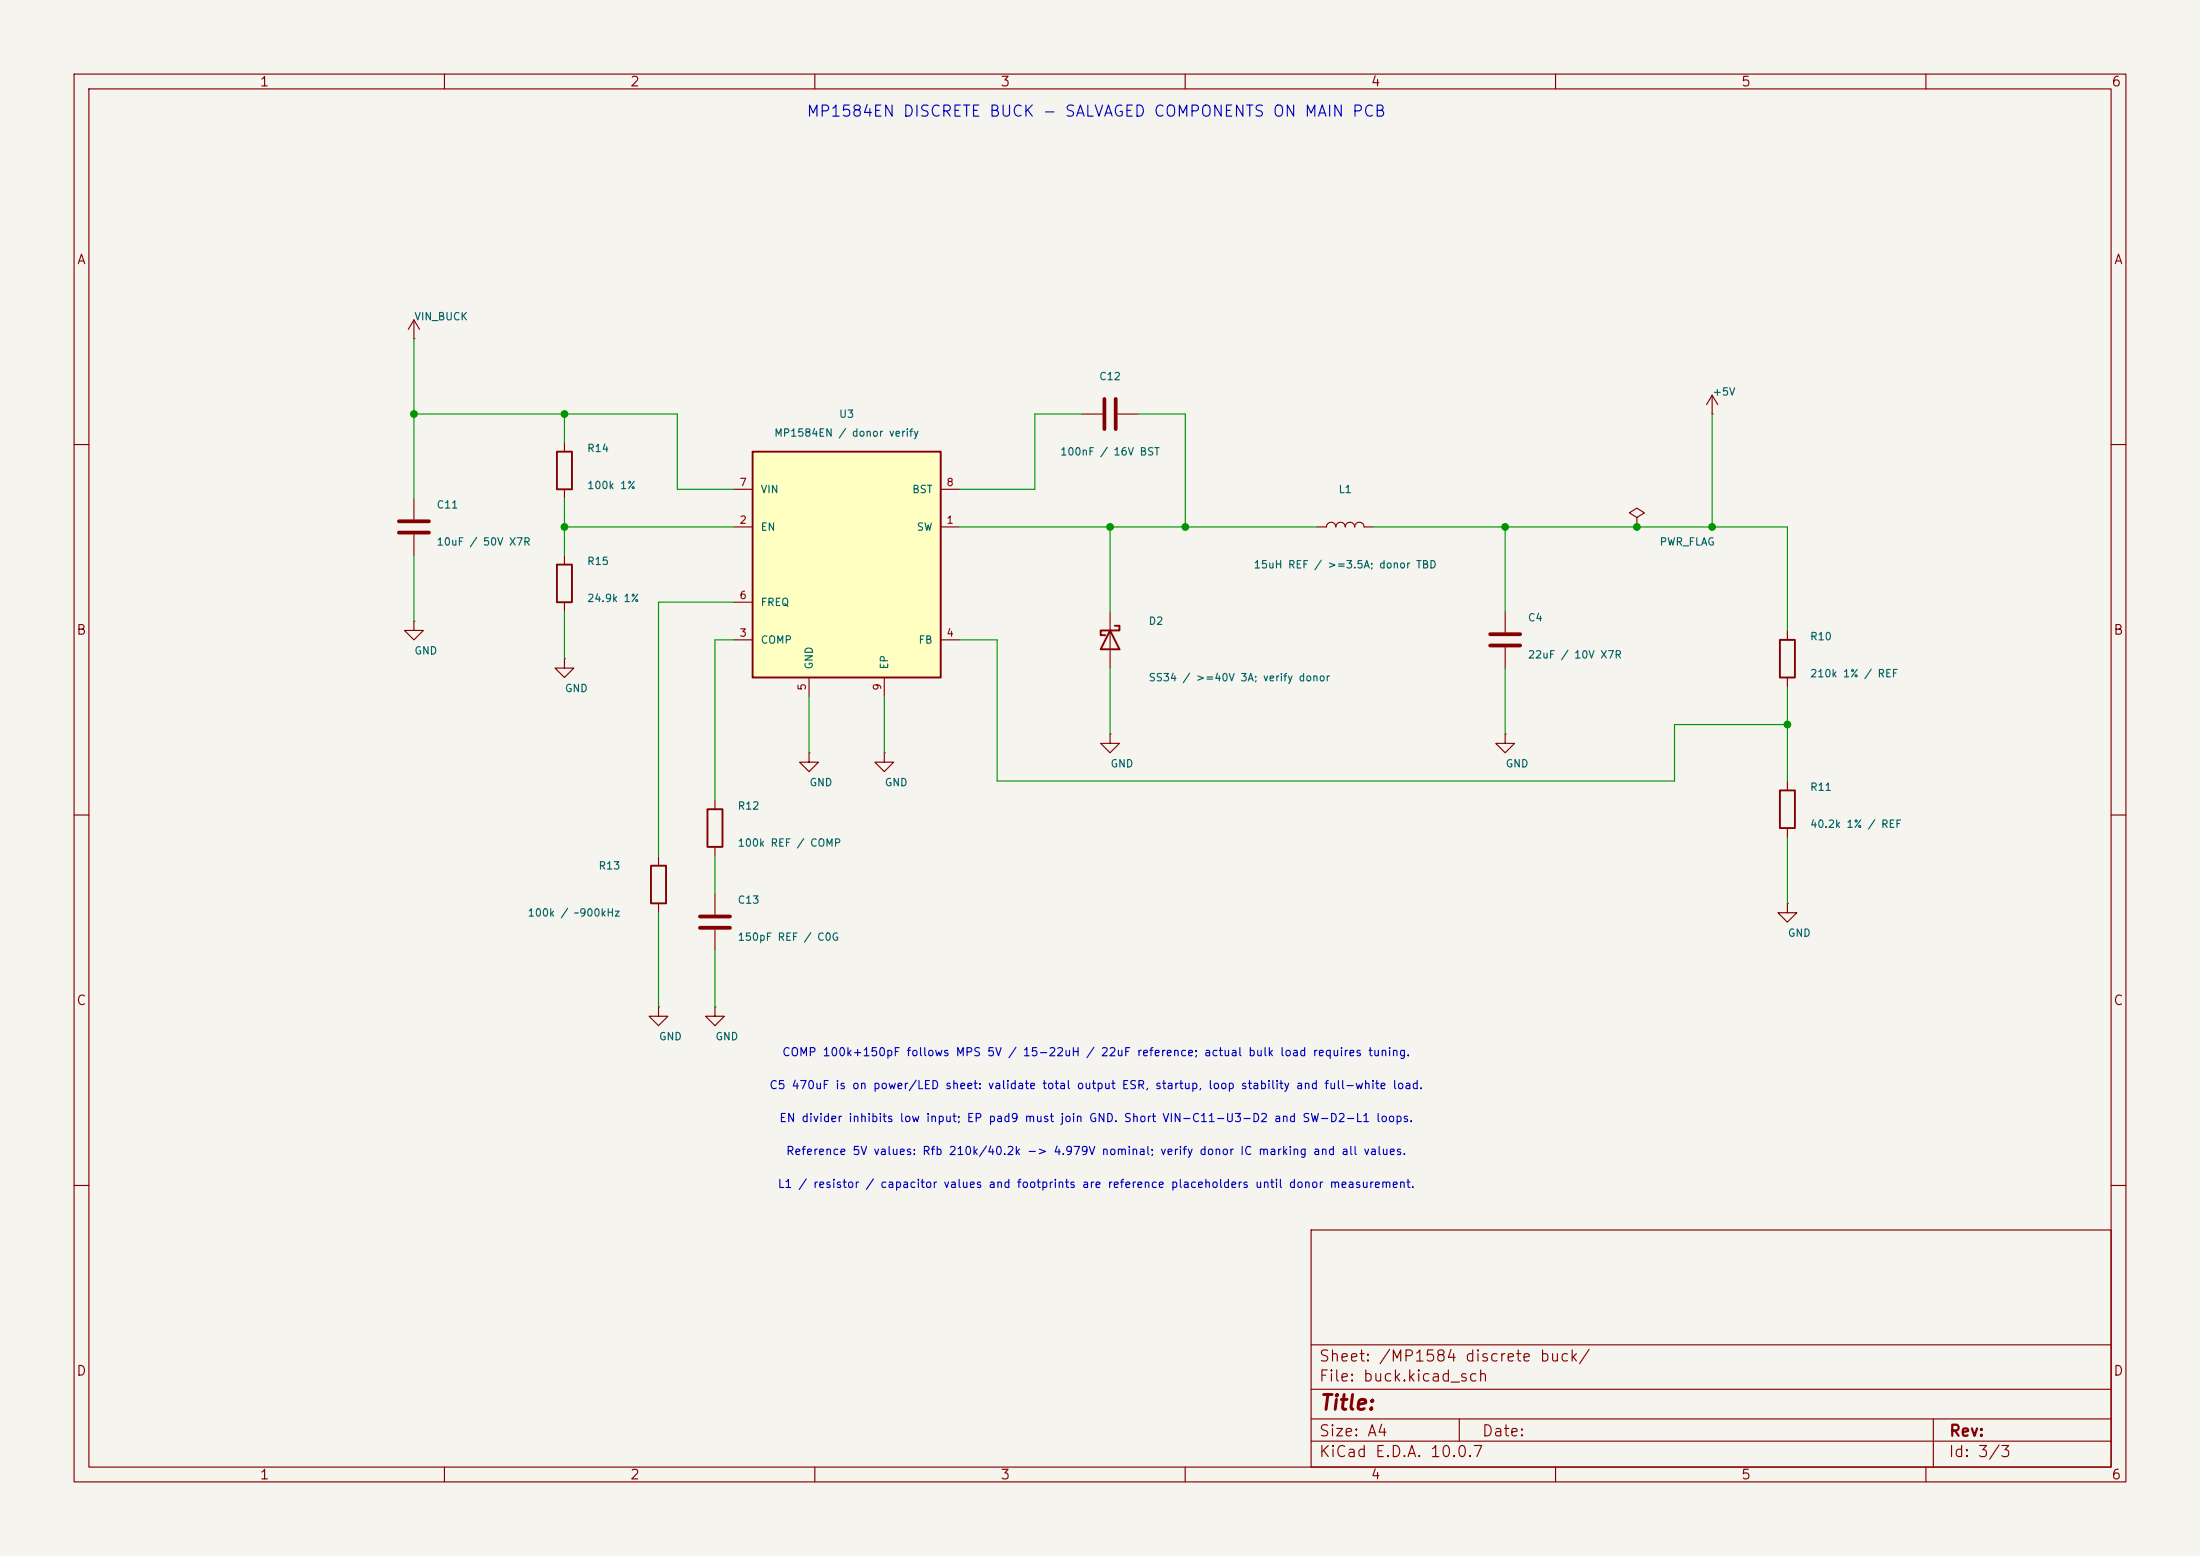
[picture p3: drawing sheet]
(kicad_sch
 (version 20260306)
 (generator "eeschema")
 (generator_version "10.0")
 (paper "A4")
 (lib_symbols
  (symbol "Device:C"
   (pin_numbers (hide yes))
   (pin_names
    (offset 0.254)) (exclude_from_sim no) (in_bom yes) (on_board yes)
   (in_pos_files yes)
   (duplicate_pin_numbers_are_jumpers no)
   (property "Reference" "C" (at 0.635 2.54 0) (show_name no) (do_not_autoplace no) (effects (font (size 1.27 1.27)) (justify left)))
   (property "Value" "C" (at 0.635 -2.54 0) (show_name no) (do_not_autoplace no) (effects (font (size 1.27 1.27)) (justify left)))
   (property "Footprint" "" (at 0.9652 -3.81 0) (show_name no) (do_not_autoplace no) (hide yes) (effects (font (size 1.27 1.27))))
   (property "Datasheet" "" (at 0 0 0) (show_name no) (do_not_autoplace no) (hide yes) (effects (font (size 1.27 1.27))))
   (property "Description" "Unpolarized capacitor" (at 0 0 0) (show_name no) (do_not_autoplace no) (hide yes) (effects (font (size 1.27 1.27))))
   (symbol "C_0_1"
    (polyline (pts (xy -2.032 0.762) (xy 2.032 0.762)) (stroke (width 0.508) (type default)) (fill (type none)))
    (polyline (pts (xy -2.032 -0.762) (xy 2.032 -0.762)) (stroke (width 0.508) (type default)) (fill (type none))))
   (symbol "C_1_1"
    (pin passive line (at 0 3.81 270) (length 2.794) (name "" (effects (font (size 1.27 1.27)))) (number "1" (effects (font (size 1.27 1.27)))))
    (pin passive line (at 0 -3.81 90) (length 2.794) (name "" (effects (font (size 1.27 1.27)))) (number "2" (effects (font (size 1.27 1.27))))))
   (embedded_fonts no))
  (symbol "Device:D_Schottky"
   (pin_numbers (hide yes))
   (pin_names
    (offset 1.016) (hide yes)) (exclude_from_sim no) (in_bom yes) (on_board yes)
   (in_pos_files yes)
   (duplicate_pin_numbers_are_jumpers no)
   (property "Reference" "D" (at 0 2.54 0) (show_name no) (do_not_autoplace no) (effects (font (size 1.27 1.27))))
   (property "Value" "D_Schottky" (at 0 -2.54 0) (show_name no) (do_not_autoplace no) (effects (font (size 1.27 1.27))))
   (property "Footprint" "" (at 0 0 0) (show_name no) (do_not_autoplace no) (hide yes) (effects (font (size 1.27 1.27))))
   (property "Datasheet" "" (at 0 0 0) (show_name no) (do_not_autoplace no) (hide yes) (effects (font (size 1.27 1.27))))
   (property "Description" "Schottky diode" (at 0 0 0) (show_name no) (do_not_autoplace no) (hide yes) (effects (font (size 1.27 1.27))))
   (symbol "D_Schottky_0_1"
    (polyline (pts (xy -1.905 0.635) (xy -1.905 1.27) (xy -1.27 1.27) (xy -1.27 -1.27) (xy -0.635 -1.27) (xy -0.635 -0.635)) (stroke (width 0.254) (type default)) (fill (type none)))
    (polyline (pts (xy 1.27 1.27) (xy 1.27 -1.27) (xy -1.27 0) (xy 1.27 1.27)) (stroke (width 0.254) (type default)) (fill (type none)))
    (polyline (pts (xy 1.27 0) (xy -1.27 0)) (stroke (width 0) (type default)) (fill (type none))))
   (symbol "D_Schottky_1_1"
    (pin passive line (at -3.81 0 0) (length 2.54) (name "K" (effects (font (size 1.27 1.27)))) (number "1" (effects (font (size 1.27 1.27)))))
    (pin passive line (at 3.81 0 180) (length 2.54) (name "A" (effects (font (size 1.27 1.27)))) (number "2" (effects (font (size 1.27 1.27))))))
   (embedded_fonts no))
  (symbol "Device:L"
   (pin_numbers (hide yes))
   (pin_names
    (offset 1.016) (hide yes)) (exclude_from_sim no) (in_bom yes) (on_board yes)
   (in_pos_files yes)
   (duplicate_pin_numbers_are_jumpers no)
   (property "Reference" "L" (at -1.27 0 90) (show_name no) (do_not_autoplace no) (effects (font (size 1.27 1.27))))
   (property "Value" "L" (at 1.905 0 90) (show_name no) (do_not_autoplace no) (effects (font (size 1.27 1.27))))
   (property "Footprint" "" (at 0 0 0) (show_name no) (do_not_autoplace no) (hide yes) (effects (font (size 1.27 1.27))))
   (property "Datasheet" "" (at 0 0 0) (show_name no) (do_not_autoplace no) (hide yes) (effects (font (size 1.27 1.27))))
   (property "Description" "Inductor" (at 0 0 0) (show_name no) (do_not_autoplace no) (hide yes) (effects (font (size 1.27 1.27))))
   (symbol "L_0_1"
    (arc (start 0 2.54) (mid 0.6323 1.905) (end 0 1.27) (stroke (width 0) (type default)) (fill (type none)))
    (arc (start 0 1.27) (mid 0.6323 0.635) (end 0 0) (stroke (width 0) (type default)) (fill (type none)))
    (arc (start 0 0) (mid 0.6323 -0.635) (end 0 -1.27) (stroke (width 0) (type default)) (fill (type none)))
    (arc (start 0 -1.27) (mid 0.6323 -1.905) (end 0 -2.54) (stroke (width 0) (type default)) (fill (type none))))
   (symbol "L_1_1"
    (pin passive line (at 0 3.81 270) (length 1.27) (name "1" (effects (font (size 1.27 1.27)))) (number "1" (effects (font (size 1.27 1.27)))))
    (pin passive line (at 0 -3.81 90) (length 1.27) (name "2" (effects (font (size 1.27 1.27)))) (number "2" (effects (font (size 1.27 1.27))))))
   (embedded_fonts no))
  (symbol "Device:R"
   (pin_numbers (hide yes))
   (pin_names
    (offset 0)) (exclude_from_sim no) (in_bom yes) (on_board yes)
   (in_pos_files yes)
   (duplicate_pin_numbers_are_jumpers no)
   (property "Reference" "R" (at 2.032 0 90) (show_name no) (do_not_autoplace no) (effects (font (size 1.27 1.27))))
   (property "Value" "R" (at 0 0 90) (show_name no) (do_not_autoplace no) (effects (font (size 1.27 1.27))))
   (property "Footprint" "" (at -1.778 0 90) (show_name no) (do_not_autoplace no) (hide yes) (effects (font (size 1.27 1.27))))
   (property "Datasheet" "" (at 0 0 0) (show_name no) (do_not_autoplace no) (hide yes) (effects (font (size 1.27 1.27))))
   (property "Description" "Resistor" (at 0 0 0) (show_name no) (do_not_autoplace no) (hide yes) (effects (font (size 1.27 1.27))))
   (symbol "R_0_1"
    (rectangle (start -1.016 -2.54) (end 1.016 2.54) (stroke (width 0.254) (type default)) (fill (type none))))
   (symbol "R_1_1"
    (pin passive line (at 0 3.81 270) (length 1.27) (name "" (effects (font (size 1.27 1.27)))) (number "1" (effects (font (size 1.27 1.27)))))
    (pin passive line (at 0 -3.81 90) (length 1.27) (name "" (effects (font (size 1.27 1.27)))) (number "2" (effects (font (size 1.27 1.27))))))
   (embedded_fonts no))
  (symbol "Lamp_Local:MP1584EN"
   (pin_names
    (offset 1.016)) (exclude_from_sim no) (in_bom yes) (on_board yes)
   (in_pos_files yes)
   (duplicate_pin_numbers_are_jumpers no)
   (property "Reference" "U" (at 0 20.32 0) (show_name no) (do_not_autoplace no) (effects (font (size 1.27 1.27))))
   (property "Value" "MP1584EN" (at 0 -20.32 0) (show_name no) (do_not_autoplace no) (effects (font (size 1.27 1.27))))
   (property "Footprint" "" (at 0 0 0) (show_name no) (do_not_autoplace no) (hide yes) (effects (font (size 1.27 1.27))))
   (property "Datasheet" "" (at 0 0 0) (show_name no) (do_not_autoplace no) (hide yes) (effects (font (size 1.27 1.27))))
   (property "Description" "" (at 0 0 0) (show_name no) (do_not_autoplace no) (hide yes) (effects (font (size 1.27 1.27))))
   (symbol "MP1584EN_0_1"
    (rectangle (start -12.7 15.24) (end 12.7 -15.24) (stroke (width 0.254) (type default)) (fill (type background))))
   (symbol "MP1584EN_1_1"
    (pin output line (at 15.24 5.08 180) (length 2.54) (name "SW" (effects (font (size 1 1)))) (number "1" (effects (font (size 1 1)))))
    (pin input line (at -15.24 5.08 0) (length 2.54) (name "EN" (effects (font (size 1 1)))) (number "2" (effects (font (size 1 1)))))
    (pin passive line (at -15.24 -10.16 0) (length 2.54) (name "COMP" (effects (font (size 1 1)))) (number "3" (effects (font (size 1 1)))))
    (pin input line (at 15.24 -10.16 180) (length 2.54) (name "FB" (effects (font (size 1 1)))) (number "4" (effects (font (size 1 1)))))
    (pin power_in line (at -5.08 -17.78 90) (length 2.54) (name "GND" (effects (font (size 1 1)))) (number "5" (effects (font (size 1 1)))))
    (pin input line (at -15.24 -5.08 0) (length 2.54) (name "FREQ" (effects (font (size 1 1)))) (number "6" (effects (font (size 1 1)))))
    (pin power_in line (at -15.24 10.16 0) (length 2.54) (name "VIN" (effects (font (size 1 1)))) (number "7" (effects (font (size 1 1)))))
    (pin passive line (at 15.24 10.16 180) (length 2.54) (name "BST" (effects (font (size 1 1)))) (number "8" (effects (font (size 1 1)))))
    (pin power_in line (at 5.08 -17.78 90) (length 2.54) (name "EP" (effects (font (size 1 1)))) (number "9" (effects (font (size 1 1))))))
   (embedded_fonts no))
  (symbol "Lamp_Local:VIN_BUCK"
   (power global)
   (pin_numbers (hide yes))
   (pin_names
    (offset 0) (hide yes)) (exclude_from_sim no) (in_bom yes) (on_board yes)
   (in_pos_files yes)
   (duplicate_pin_numbers_are_jumpers no)
   (property "Reference" "#PWR" (at 0 -3.81 0) (show_name no) (do_not_autoplace no) (hide yes) (effects (font (size 1.27 1.27))))
   (property "Value" "VIN_BUCK" (at 0 3.556 0) (show_name no) (do_not_autoplace no) (effects (font (size 1.27 1.27))))
   (property "Footprint" "" (at 0 0 0) (show_name no) (do_not_autoplace no) (hide yes) (effects (font (size 1.27 1.27))))
   (property "Datasheet" "" (at 0 0 0) (show_name no) (do_not_autoplace no) (hide yes) (effects (font (size 1.27 1.27))))
   (property "Description" "Power symbol creates a global label with name \"+5V\"" (at 0 0 0) (show_name no) (do_not_autoplace no) (hide yes) (effects (font (size 1.27 1.27))))
   (symbol "VIN_BUCK_0_1"
    (polyline (pts (xy -0.762 1.27) (xy 0 2.54)) (stroke (width 0) (type default)) (fill (type none)))
    (polyline (pts (xy 0 2.54) (xy 0.762 1.27)) (stroke (width 0) (type default)) (fill (type none)))
    (polyline (pts (xy 0 0) (xy 0 2.54)) (stroke (width 0) (type default)) (fill (type none))))
   (symbol "VIN_BUCK_1_1"
    (pin power_in line (at 0 0 90) (length 0) (name "VIN_BUCK" (effects (font (size 1.27 1.27)))) (number "1" (effects (font (size 1.27 1.27))))))
   (embedded_fonts no))
  (symbol "power:+5V"
   (power global)
   (pin_numbers (hide yes))
   (pin_names
    (offset 0) (hide yes)) (exclude_from_sim no) (in_bom yes) (on_board yes)
   (in_pos_files yes)
   (duplicate_pin_numbers_are_jumpers no)
   (property "Reference" "#PWR" (at 0 -3.81 0) (show_name no) (do_not_autoplace no) (hide yes) (effects (font (size 1.27 1.27))))
   (property "Value" "+5V" (at 0 3.556 0) (show_name no) (do_not_autoplace no) (effects (font (size 1.27 1.27))))
   (property "Footprint" "" (at 0 0 0) (show_name no) (do_not_autoplace no) (hide yes) (effects (font (size 1.27 1.27))))
   (property "Datasheet" "" (at 0 0 0) (show_name no) (do_not_autoplace no) (hide yes) (effects (font (size 1.27 1.27))))
   (property "Description" "Power symbol creates a global label with name \"+5V\"" (at 0 0 0) (show_name no) (do_not_autoplace no) (hide yes) (effects (font (size 1.27 1.27))))
   (symbol "+5V_0_1"
    (polyline (pts (xy -0.762 1.27) (xy 0 2.54)) (stroke (width 0) (type default)) (fill (type none)))
    (polyline (pts (xy 0 2.54) (xy 0.762 1.27)) (stroke (width 0) (type default)) (fill (type none)))
    (polyline (pts (xy 0 0) (xy 0 2.54)) (stroke (width 0) (type default)) (fill (type none))))
   (symbol "+5V_1_1"
    (pin power_in line (at 0 0 90) (length 0) (name "" (effects (font (size 1.27 1.27)))) (number "1" (effects (font (size 1.27 1.27))))))
   (embedded_fonts no))
  (symbol "power:GND"
   (power global)
   (pin_numbers (hide yes))
   (pin_names
    (offset 0) (hide yes)) (exclude_from_sim no) (in_bom yes) (on_board yes)
   (in_pos_files yes)
   (duplicate_pin_numbers_are_jumpers no)
   (property "Reference" "#PWR" (at 0 -6.35 0) (show_name no) (do_not_autoplace no) (hide yes) (effects (font (size 1.27 1.27))))
   (property "Value" "GND" (at 0 -3.81 0) (show_name no) (do_not_autoplace no) (effects (font (size 1.27 1.27))))
   (property "Footprint" "" (at 0 0 0) (show_name no) (do_not_autoplace no) (hide yes) (effects (font (size 1.27 1.27))))
   (property "Datasheet" "" (at 0 0 0) (show_name no) (do_not_autoplace no) (hide yes) (effects (font (size 1.27 1.27))))
   (property "Description" "Power symbol creates a global label with name \"GND\" , ground" (at 0 0 0) (show_name no) (do_not_autoplace no) (hide yes) (effects (font (size 1.27 1.27))))
   (symbol "GND_0_1"
    (polyline (pts (xy 0 0) (xy 0 -1.27) (xy 1.27 -1.27) (xy 0 -2.54) (xy -1.27 -1.27) (xy 0 -1.27)) (stroke (width 0) (type default)) (fill (type none))))
   (symbol "GND_1_1"
    (pin power_in line (at 0 0 270) (length 0) (name "" (effects (font (size 1.27 1.27)))) (number "1" (effects (font (size 1.27 1.27))))))
   (embedded_fonts no))
  (symbol "power:PWR_FLAG"
   (power global)
   (pin_numbers (hide yes))
   (pin_names
    (offset 0) (hide yes)) (exclude_from_sim no) (in_bom yes) (on_board yes)
   (in_pos_files yes)
   (duplicate_pin_numbers_are_jumpers no)
   (property "Reference" "#FLG" (at 0 1.905 0) (show_name no) (do_not_autoplace no) (hide yes) (effects (font (size 1.27 1.27))))
   (property "Value" "PWR_FLAG" (at 0 3.81 0) (show_name no) (do_not_autoplace no) (effects (font (size 1.27 1.27))))
   (property "Footprint" "" (at 0 0 0) (show_name no) (do_not_autoplace no) (hide yes) (effects (font (size 1.27 1.27))))
   (property "Datasheet" "" (at 0 0 0) (show_name no) (do_not_autoplace no) (hide yes) (effects (font (size 1.27 1.27))))
   (property "Description" "Special symbol for telling ERC where power comes from" (at 0 0 0) (show_name no) (do_not_autoplace no) (hide yes) (effects (font (size 1.27 1.27))))
   (symbol "PWR_FLAG_0_0"
    (pin power_out line (at 0 0 90) (length 0) (name "" (effects (font (size 1.27 1.27)))) (number "1" (effects (font (size 1.27 1.27))))))
   (symbol "PWR_FLAG_0_1"
    (polyline (pts (xy 0 0) (xy 0 1.27) (xy -1.016 1.905) (xy 0 2.54) (xy 1.016 1.905) (xy 0 1.27)) (stroke (width 0) (type default)) (fill (type none))))
   (embedded_fonts no)))
 (text "COMP 100k+150pF follows MPS 5V / 15-22uH / 22uF reference; actual bulk load requires tuning."
  (exclude_from_sim no)
  (at 148 142.24 0)
  (effects (font (size 1.1 1.1))))
 (text "C5 470uF is on power/LED sheet: validate total output ESR, startup, loop stability and full-white load."
  (exclude_from_sim no)
  (at 148 146.685 0)
  (effects (font (size 1.1 1.1))))
 (text "MP1584EN DISCRETE BUCK - SALVAGED COMPONENTS ON MAIN PCB"
  (exclude_from_sim no)
  (at 148 15.24 0)
  (effects (font (size 1.5 1.5))))
 (text "EN divider inhibits low input; EP pad9 must join GND. Short VIN-C11-U3-D2 and SW-D2-L1 loops."
  (exclude_from_sim no)
  (at 148 151.13 0)
  (effects (font (size 1.1 1.1))))
 (text "Reference 5V values: Rfb 210k/40.2k -> 4.979V nominal; verify donor IC marking and all values."
  (exclude_from_sim no)
  (at 148 155.575 0)
  (effects (font (size 1.1 1.1))))
 (text "L1 / resistor / capacitor values and footprints are reference placeholders until donor measurement."
  (exclude_from_sim no)
  (at 148 160.02 0)
  (effects (font (size 1.1 1.1))))
 (junction
  (at 160.02 71.12)
  (diameter 0)
  (color 0 0 0 0))
 (junction
  (at 231.14 71.12)
  (diameter 0)
  (color 0 0 0 0))
 (junction
  (at 149.86 71.12)
  (diameter 0)
  (color 0 0 0 0))
 (junction
  (at 203.2 71.12)
  (diameter 0)
  (color 0 0 0 0))
 (junction
  (at 241.3 97.79)
  (diameter 0)
  (color 0 0 0 0))
 (junction
  (at 220.98 71.12)
  (diameter 0)
  (color 0 0 0 0))
 (junction
  (at 76.2 71.12)
  (diameter 0)
  (color 0 0 0 0))
 (junction
  (at 76.2 55.88)
  (diameter 0)
  (color 0 0 0 0))
 (junction
  (at 55.88 55.88)
  (diameter 0)
  (color 0 0 0 0))
 (wire
  (pts (xy 88.9 81.28) (xy 88.9 115.57))
  (stroke (width 0) (type default)))
 (wire
  (pts (xy 226.06 97.79) (xy 241.3 97.79))
  (stroke (width 0) (type default)))
 (wire
  (pts (xy 134.62 105.41) (xy 226.06 105.41))
  (stroke (width 0) (type default)))
 (wire
  (pts (xy 55.88 74.93) (xy 55.88 83.82))
  (stroke (width 0) (type default)))
 (wire
  (pts (xy 160.02 55.88) (xy 160.02 71.12))
  (stroke (width 0) (type default)))
 (wire
  (pts (xy 99.06 81.28) (xy 88.9 81.28))
  (stroke (width 0) (type default)))
 (wire
  (pts (xy 76.2 59.69) (xy 76.2 55.88))
  (stroke (width 0) (type default)))
 (wire
  (pts (xy 96.52 115.57) (xy 96.52 120.65))
  (stroke (width 0) (type default)))
 (wire
  (pts (xy 226.06 105.41) (xy 226.06 97.79))
  (stroke (width 0) (type default)))
 (wire
  (pts (xy 91.44 66.04) (xy 99.06 66.04))
  (stroke (width 0) (type default)))
 (wire
  (pts (xy 149.86 90.17) (xy 149.86 99.06))
  (stroke (width 0) (type default)))
 (wire
  (pts (xy 241.3 92.71) (xy 241.3 97.79))
  (stroke (width 0) (type default)))
 (wire
  (pts (xy 241.3 97.79) (xy 241.3 105.41))
  (stroke (width 0) (type default)))
 (wire
  (pts (xy 55.88 55.88) (xy 91.44 55.88))
  (stroke (width 0) (type default)))
 (wire
  (pts (xy 55.88 45.72) (xy 55.88 55.88))
  (stroke (width 0) (type default)))
 (wire
  (pts (xy 203.2 82.55) (xy 203.2 71.12))
  (stroke (width 0) (type default)))
 (wire
  (pts (xy 109.22 93.98) (xy 109.22 101.6))
  (stroke (width 0) (type default)))
 (wire
  (pts (xy 139.7 55.88) (xy 146.05 55.88))
  (stroke (width 0) (type default)))
 (wire
  (pts (xy 55.88 67.31) (xy 55.88 55.88))
  (stroke (width 0) (type default)))
 (wire
  (pts (xy 129.54 86.36) (xy 134.62 86.36))
  (stroke (width 0) (type default)))
 (wire
  (pts (xy 88.9 123.19) (xy 88.9 135.89))
  (stroke (width 0) (type default)))
 (wire
  (pts (xy 119.38 93.98) (xy 119.38 101.6))
  (stroke (width 0) (type default)))
 (wire
  (pts (xy 185.42 71.12) (xy 241.3 71.12))
  (stroke (width 0) (type default)))
 (wire
  (pts (xy 91.44 55.88) (xy 91.44 66.04))
  (stroke (width 0) (type default)))
 (wire
  (pts (xy 241.3 113.03) (xy 241.3 121.92))
  (stroke (width 0) (type default)))
 (wire
  (pts (xy 129.54 71.12) (xy 177.8 71.12))
  (stroke (width 0) (type default)))
 (wire
  (pts (xy 99.06 86.36) (xy 96.52 86.36))
  (stroke (width 0) (type default)))
 (wire
  (pts (xy 149.86 82.55) (xy 149.86 71.12))
  (stroke (width 0) (type default)))
 (wire
  (pts (xy 76.2 71.12) (xy 99.06 71.12))
  (stroke (width 0) (type default)))
 (wire
  (pts (xy 231.14 55.88) (xy 231.14 71.12))
  (stroke (width 0) (type default)))
 (wire
  (pts (xy 153.67 55.88) (xy 160.02 55.88))
  (stroke (width 0) (type default)))
 (wire
  (pts (xy 129.54 66.04) (xy 139.7 66.04))
  (stroke (width 0) (type default)))
 (wire
  (pts (xy 96.52 128.27) (xy 96.52 135.89))
  (stroke (width 0) (type default)))
 (wire
  (pts (xy 76.2 71.12) (xy 76.2 74.93))
  (stroke (width 0) (type default)))
 (wire
  (pts (xy 134.62 86.36) (xy 134.62 105.41))
  (stroke (width 0) (type default)))
 (wire
  (pts (xy 76.2 82.55) (xy 76.2 88.9))
  (stroke (width 0) (type default)))
 (wire
  (pts (xy 139.7 66.04) (xy 139.7 55.88))
  (stroke (width 0) (type default)))
 (wire
  (pts (xy 241.3 85.09) (xy 241.3 71.12))
  (stroke (width 0) (type default)))
 (wire
  (pts (xy 96.52 86.36) (xy 96.52 107.95))
  (stroke (width 0) (type default)))
 (wire
  (pts (xy 76.2 67.31) (xy 76.2 71.12))
  (stroke (width 0) (type default)))
 (wire
  (pts (xy 203.2 90.17) (xy 203.2 99.06))
  (stroke (width 0) (type default)))
 (symbol
  (lib_id "power:GND")
  (at 119.38 101.6 0)
  (unit 1)
  (body_style 1)
  (exclude_from_sim no)
  (in_bom no)
  (on_board yes)
  (in_pos_files yes)
  (dnp no)
  (property "Reference" "#PWR406" (at 122.38 98.6 0) (hide yes) (show_name no) (do_not_autoplace no) (effects (font (size 1 1)) (justify left)))
  (property "Value" "GND" (at 119.38 105.6 0) (show_name no) (do_not_autoplace no) (effects (font (size 1 1)) (justify left)))
  (property "Footprint" "" (at 119.38 101.6 0) (hide yes) (show_name no) (do_not_autoplace no) (effects (font (size 1 1))))
  (property "Datasheet" "" (at 119.38 101.6 0) (hide yes) (show_name no) (do_not_autoplace no) (effects (font (size 1 1))))
  (property "Description" "" (at 119.38 101.6 0) (show_name no) (do_not_autoplace no) (effects (font (size 1.27 1.27))))
  (pin "1"))
 (symbol
  (lib_id "Device:L")
  (at 181.61 71.12 90)
  (unit 1)
  (body_style 1)
  (exclude_from_sim no)
  (in_bom yes)
  (on_board yes)
  (in_pos_files yes)
  (dnp no)
  (property "Reference" "L1" (at 181.61 66.04 90) (show_name no) (do_not_autoplace no) (effects (font (size 1 1))))
  (property "Value" "15uH REF / >=3.5A; donor TBD" (at 181.61 76.2 90) (show_name no) (do_not_autoplace no) (effects (font (size 1 1))))
  (property "Footprint" "Inductor_SMD:L_Bourns_SRP1245A" (at 181.61 71.12 90) (hide yes) (show_name no) (do_not_autoplace no) (effects (font (size 1 1))))
  (property "Datasheet" "" (at 181.61 71.12 90) (hide yes) (show_name no) (do_not_autoplace no) (effects (font (size 1 1))))
  (property "Description" "" (at 181.61 71.12 0) (show_name no) (do_not_autoplace no) (effects (font (size 1.27 1.27))))
  (pin "1")
  (pin "2"))
 (symbol
  (lib_id "Device:R")
  (at 241.3 88.9 0)
  (unit 1)
  (body_style 1)
  (exclude_from_sim no)
  (in_bom yes)
  (on_board yes)
  (in_pos_files yes)
  (dnp no)
  (property "Reference" "R10" (at 244.3 85.9 0) (show_name no) (do_not_autoplace no) (effects (font (size 1 1)) (justify left)))
  (property "Value" "210k 1% / REF" (at 244.3 90.9 0) (show_name no) (do_not_autoplace no) (effects (font (size 1 1)) (justify left)))
  (property "Footprint" "Resistor_SMD:R_0805_2012Metric" (at 241.3 88.9 0) (hide yes) (show_name no) (do_not_autoplace no) (effects (font (size 1 1))))
  (property "Datasheet" "" (at 241.3 88.9 0) (hide yes) (show_name no) (do_not_autoplace no) (effects (font (size 1 1))))
  (property "Description" "" (at 241.3 88.9 0) (show_name no) (do_not_autoplace no) (effects (font (size 1.27 1.27))))
  (pin "1")
  (pin "2"))
 (symbol
  (lib_id "power:GND")
  (at 109.22 101.6 0)
  (unit 1)
  (body_style 1)
  (exclude_from_sim no)
  (in_bom no)
  (on_board yes)
  (in_pos_files yes)
  (dnp no)
  (property "Reference" "#PWR405" (at 112.22 98.6 0) (hide yes) (show_name no) (do_not_autoplace no) (effects (font (size 1 1)) (justify left)))
  (property "Value" "GND" (at 109.22 105.6 0) (show_name no) (do_not_autoplace no) (effects (font (size 1 1)) (justify left)))
  (property "Footprint" "" (at 109.22 101.6 0) (hide yes) (show_name no) (do_not_autoplace no) (effects (font (size 1 1))))
  (property "Datasheet" "" (at 109.22 101.6 0) (hide yes) (show_name no) (do_not_autoplace no) (effects (font (size 1 1))))
  (property "Description" "" (at 109.22 101.6 0) (show_name no) (do_not_autoplace no) (effects (font (size 1.27 1.27))))
  (pin "1"))
 (symbol
  (lib_id "Device:D_Schottky")
  (at 149.86 86.36 270)
  (unit 1)
  (body_style 1)
  (exclude_from_sim no)
  (in_bom yes)
  (on_board yes)
  (in_pos_files yes)
  (dnp no)
  (property "Reference" "D2" (at 155 83.82 270) (show_name no) (do_not_autoplace no) (effects (font (size 1 1)) (justify right)))
  (property "Value" "SS34 / >=40V 3A; verify donor" (at 155 91.44 270) (show_name no) (do_not_autoplace no) (effects (font (size 1 1)) (justify right)))
  (property "Footprint" "Diode_SMD:D_SMA" (at 149.86 86.36 270) (hide yes) (show_name no) (do_not_autoplace no) (effects (font (size 1 1))))
  (property "Datasheet" "" (at 149.86 86.36 270) (hide yes) (show_name no) (do_not_autoplace no) (effects (font (size 1 1))))
  (property "Description" "" (at 149.86 86.36 0) (show_name no) (do_not_autoplace no) (effects (font (size 1.27 1.27))))
  (pin "1")
  (pin "2"))
 (symbol
  (lib_id "Lamp_Local:MP1584EN")
  (at 114.3 76.2 0)
  (unit 1)
  (body_style 1)
  (exclude_from_sim no)
  (in_bom yes)
  (on_board yes)
  (in_pos_files yes)
  (dnp no)
  (property "Reference" "U3" (at 114.3 55.88 0) (show_name no) (do_not_autoplace no) (effects (font (size 1 1))))
  (property "Value" "MP1584EN / donor verify" (at 114.3 58.42 0) (show_name no) (do_not_autoplace no) (effects (font (size 1 1))))
  (property "Footprint" "Lamp_Local:MP1584EN_SOIC8E_0603CLR" (at 114.3 76.2 0) (hide yes) (show_name no) (do_not_autoplace no) (effects (font (size 1 1))))
  (property "Datasheet" "" (at 114.3 76.2 0) (hide yes) (show_name no) (do_not_autoplace no) (effects (font (size 1 1))))
  (property "Description" "" (at 114.3 76.2 0) (show_name no) (do_not_autoplace no) (effects (font (size 1.27 1.27))))
  (pin "7")
  (pin "2")
  (pin "6")
  (pin "3")
  (pin "8")
  (pin "1")
  (pin "4")
  (pin "5")
  (pin "9"))
 (symbol
  (lib_id "Device:R")
  (at 241.3 109.22 0)
  (unit 1)
  (body_style 1)
  (exclude_from_sim no)
  (in_bom yes)
  (on_board yes)
  (in_pos_files yes)
  (dnp no)
  (property "Reference" "R11" (at 244.3 106.22 0) (show_name no) (do_not_autoplace no) (effects (font (size 1 1)) (justify left)))
  (property "Value" "40.2k 1% / REF" (at 244.3 111.22 0) (show_name no) (do_not_autoplace no) (effects (font (size 1 1)) (justify left)))
  (property "Footprint" "Resistor_SMD:R_0805_2012Metric" (at 241.3 109.22 0) (hide yes) (show_name no) (do_not_autoplace no) (effects (font (size 1 1))))
  (property "Datasheet" "" (at 241.3 109.22 0) (hide yes) (show_name no) (do_not_autoplace no) (effects (font (size 1 1))))
  (property "Description" "" (at 241.3 109.22 0) (show_name no) (do_not_autoplace no) (effects (font (size 1.27 1.27))))
  (pin "1")
  (pin "2"))
 (symbol
  (lib_id "Device:C")
  (at 96.52 124.46 0)
  (unit 1)
  (body_style 1)
  (exclude_from_sim no)
  (in_bom yes)
  (on_board yes)
  (in_pos_files yes)
  (dnp no)
  (property "Reference" "C13" (at 99.52 121.46 0) (show_name no) (do_not_autoplace no) (effects (font (size 1 1)) (justify left)))
  (property "Value" "150pF REF / C0G" (at 99.52 126.46 0) (show_name no) (do_not_autoplace no) (effects (font (size 1 1)) (justify left)))
  (property "Footprint" "Capacitor_SMD:C_0805_2012Metric" (at 96.52 124.46 0) (hide yes) (show_name no) (do_not_autoplace no) (effects (font (size 1 1))))
  (property "Datasheet" "" (at 96.52 124.46 0) (hide yes) (show_name no) (do_not_autoplace no) (effects (font (size 1 1))))
  (property "Description" "" (at 96.52 124.46 0) (show_name no) (do_not_autoplace no) (effects (font (size 1.27 1.27))))
  (pin "1")
  (pin "2"))
 (symbol
  (lib_id "power:GND")
  (at 55.88 83.82 0)
  (unit 1)
  (body_style 1)
  (exclude_from_sim no)
  (in_bom no)
  (on_board yes)
  (in_pos_files yes)
  (dnp no)
  (property "Reference" "#PWR401" (at 58.88 80.82 0) (hide yes) (show_name no) (do_not_autoplace no) (effects (font (size 1 1)) (justify left)))
  (property "Value" "GND" (at 55.88 87.82 0) (show_name no) (do_not_autoplace no) (effects (font (size 1 1)) (justify left)))
  (property "Footprint" "" (at 55.88 83.82 0) (hide yes) (show_name no) (do_not_autoplace no) (effects (font (size 1 1))))
  (property "Datasheet" "" (at 55.88 83.82 0) (hide yes) (show_name no) (do_not_autoplace no) (effects (font (size 1 1))))
  (property "Description" "" (at 55.88 83.82 0) (show_name no) (do_not_autoplace no) (effects (font (size 1.27 1.27))))
  (pin "1"))
 (symbol
  (lib_id "power:+5V")
  (at 231.14 55.88 0)
  (unit 1)
  (body_style 1)
  (exclude_from_sim no)
  (in_bom no)
  (on_board yes)
  (in_pos_files yes)
  (dnp no)
  (property "Reference" "#PWR407" (at 234.14 52.88 0) (hide yes) (show_name no) (do_not_autoplace no) (effects (font (size 1 1)) (justify left)))
  (property "Value" "+5V" (at 231.14 52.88 0) (show_name no) (do_not_autoplace no) (effects (font (size 1 1)) (justify left)))
  (property "Footprint" "" (at 231.14 55.88 0) (hide yes) (show_name no) (do_not_autoplace no) (effects (font (size 1 1))))
  (property "Datasheet" "" (at 231.14 55.88 0) (hide yes) (show_name no) (do_not_autoplace no) (effects (font (size 1 1))))
  (property "Description" "" (at 231.14 55.88 0) (show_name no) (do_not_autoplace no) (effects (font (size 1.27 1.27))))
  (pin "1"))
 (symbol
  (lib_id "power:GND")
  (at 76.2 88.9 0)
  (unit 1)
  (body_style 1)
  (exclude_from_sim no)
  (in_bom no)
  (on_board yes)
  (in_pos_files yes)
  (dnp no)
  (property "Reference" "#PWR402" (at 79.2 85.9 0) (hide yes) (show_name no) (do_not_autoplace no) (effects (font (size 1 1)) (justify left)))
  (property "Value" "GND" (at 76.2 92.9 0) (show_name no) (do_not_autoplace no) (effects (font (size 1 1)) (justify left)))
  (property "Footprint" "" (at 76.2 88.9 0) (hide yes) (show_name no) (do_not_autoplace no) (effects (font (size 1 1))))
  (property "Datasheet" "" (at 76.2 88.9 0) (hide yes) (show_name no) (do_not_autoplace no) (effects (font (size 1 1))))
  (property "Description" "" (at 76.2 88.9 0) (show_name no) (do_not_autoplace no) (effects (font (size 1.27 1.27))))
  (pin "1"))
 (symbol
  (lib_id "power:GND")
  (at 88.9 135.89 0)
  (unit 1)
  (body_style 1)
  (exclude_from_sim no)
  (in_bom no)
  (on_board yes)
  (in_pos_files yes)
  (dnp no)
  (property "Reference" "#PWR403" (at 91.9 132.89 0) (hide yes) (show_name no) (do_not_autoplace no) (effects (font (size 1 1)) (justify left)))
  (property "Value" "GND" (at 88.9 139.89 0) (show_name no) (do_not_autoplace no) (effects (font (size 1 1)) (justify left)))
  (property "Footprint" "" (at 88.9 135.89 0) (hide yes) (show_name no) (do_not_autoplace no) (effects (font (size 1 1))))
  (property "Datasheet" "" (at 88.9 135.89 0) (hide yes) (show_name no) (do_not_autoplace no) (effects (font (size 1 1))))
  (property "Description" "" (at 88.9 135.89 0) (show_name no) (do_not_autoplace no) (effects (font (size 1.27 1.27))))
  (pin "1"))
 (symbol
  (lib_id "Lamp_Local:VIN_BUCK")
  (at 55.88 45.72 0)
  (unit 1)
  (body_style 1)
  (exclude_from_sim no)
  (in_bom no)
  (on_board yes)
  (in_pos_files yes)
  (dnp no)
  (property "Reference" "#PWR490" (at 58.88 42.72 0) (hide yes) (show_name no) (do_not_autoplace no) (effects (font (size 1 1)) (justify left)))
  (property "Value" "VIN_BUCK" (at 55.88 42.72 0) (show_name no) (do_not_autoplace no) (effects (font (size 1 1)) (justify left)))
  (property "Footprint" "" (at 55.88 45.72 0) (hide yes) (show_name no) (do_not_autoplace no) (effects (font (size 1 1))))
  (property "Datasheet" "" (at 55.88 45.72 0) (hide yes) (show_name no) (do_not_autoplace no) (effects (font (size 1 1))))
  (property "Description" "" (at 55.88 45.72 0) (show_name no) (do_not_autoplace no) (effects (font (size 1.27 1.27))))
  (pin "1"))
 (symbol
  (lib_id "power:GND")
  (at 241.3 121.92 0)
  (unit 1)
  (body_style 1)
  (exclude_from_sim no)
  (in_bom no)
  (on_board yes)
  (in_pos_files yes)
  (dnp no)
  (property "Reference" "#PWR410" (at 244.3 118.92 0) (hide yes) (show_name no) (do_not_autoplace no) (effects (font (size 1 1)) (justify left)))
  (property "Value" "GND" (at 241.3 125.92 0) (show_name no) (do_not_autoplace no) (effects (font (size 1 1)) (justify left)))
  (property "Footprint" "" (at 241.3 121.92 0) (hide yes) (show_name no) (do_not_autoplace no) (effects (font (size 1 1))))
  (property "Datasheet" "" (at 241.3 121.92 0) (hide yes) (show_name no) (do_not_autoplace no) (effects (font (size 1 1))))
  (property "Description" "" (at 241.3 121.92 0) (show_name no) (do_not_autoplace no) (effects (font (size 1.27 1.27))))
  (pin "1"))
 (symbol
  (lib_id "Device:R")
  (at 88.9 119.38 0)
  (unit 1)
  (body_style 1)
  (exclude_from_sim no)
  (in_bom yes)
  (on_board yes)
  (in_pos_files yes)
  (dnp no)
  (property "Reference" "R13" (at 83.82 116.84 0) (show_name no) (do_not_autoplace no) (effects (font (size 1 1)) (justify right)))
  (property "Value" "100k / ~900kHz" (at 83.82 123.19 0) (show_name no) (do_not_autoplace no) (effects (font (size 1 1)) (justify right)))
  (property "Footprint" "Resistor_SMD:R_0805_2012Metric" (at 88.9 119.38 0) (hide yes) (show_name no) (do_not_autoplace no) (effects (font (size 1 1))))
  (property "Datasheet" "" (at 88.9 119.38 0) (hide yes) (show_name no) (do_not_autoplace no) (effects (font (size 1 1))))
  (property "Description" "" (at 88.9 119.38 0) (show_name no) (do_not_autoplace no) (effects (font (size 1.27 1.27))))
  (pin "1")
  (pin "2"))
 (symbol
  (lib_id "Device:C")
  (at 55.88 71.12 0)
  (unit 1)
  (body_style 1)
  (exclude_from_sim no)
  (in_bom yes)
  (on_board yes)
  (in_pos_files yes)
  (dnp no)
  (property "Reference" "C11" (at 58.88 68.12 0) (show_name no) (do_not_autoplace no) (effects (font (size 1 1)) (justify left)))
  (property "Value" "10uF / 50V X7R" (at 58.88 73.12 0) (show_name no) (do_not_autoplace no) (effects (font (size 1 1)) (justify left)))
  (property "Footprint" "Capacitor_SMD:C_1210_3225Metric" (at 55.88 71.12 0) (hide yes) (show_name no) (do_not_autoplace no) (effects (font (size 1 1))))
  (property "Datasheet" "" (at 55.88 71.12 0) (hide yes) (show_name no) (do_not_autoplace no) (effects (font (size 1 1))))
  (property "Description" "" (at 55.88 71.12 0) (show_name no) (do_not_autoplace no) (effects (font (size 1.27 1.27))))
  (pin "1")
  (pin "2"))
 (symbol
  (lib_id "power:PWR_FLAG")
  (at 220.98 71.12 0)
  (unit 1)
  (body_style 1)
  (exclude_from_sim no)
  (in_bom no)
  (on_board yes)
  (in_pos_files yes)
  (dnp no)
  (property "Reference" "#FLG401" (at 223.98 68.12 0) (hide yes) (show_name no) (do_not_autoplace no) (effects (font (size 1 1)) (justify left)))
  (property "Value" "PWR_FLAG" (at 223.98 73.12 0) (show_name no) (do_not_autoplace no) (effects (font (size 1 1)) (justify left)))
  (property "Footprint" "" (at 220.98 71.12 0) (hide yes) (show_name no) (do_not_autoplace no) (effects (font (size 1 1))))
  (property "Datasheet" "" (at 220.98 71.12 0) (hide yes) (show_name no) (do_not_autoplace no) (effects (font (size 1 1))))
  (property "Description" "" (at 220.98 71.12 0) (show_name no) (do_not_autoplace no) (effects (font (size 1.27 1.27))))
  (pin "1"))
 (symbol
  (lib_id "power:GND")
  (at 203.2 99.06 0)
  (unit 1)
  (body_style 1)
  (exclude_from_sim no)
  (in_bom no)
  (on_board yes)
  (in_pos_files yes)
  (dnp no)
  (property "Reference" "#PWR409" (at 206.2 96.06 0) (hide yes) (show_name no) (do_not_autoplace no) (effects (font (size 1 1)) (justify left)))
  (property "Value" "GND" (at 203.2 103.06 0) (show_name no) (do_not_autoplace no) (effects (font (size 1 1)) (justify left)))
  (property "Footprint" "" (at 203.2 99.06 0) (hide yes) (show_name no) (do_not_autoplace no) (effects (font (size 1 1))))
  (property "Datasheet" "" (at 203.2 99.06 0) (hide yes) (show_name no) (do_not_autoplace no) (effects (font (size 1 1))))
  (property "Description" "" (at 203.2 99.06 0) (show_name no) (do_not_autoplace no) (effects (font (size 1.27 1.27))))
  (pin "1"))
 (symbol
  (lib_id "Device:C")
  (at 149.86 55.88 90)
  (unit 1)
  (body_style 1)
  (exclude_from_sim no)
  (in_bom yes)
  (on_board yes)
  (in_pos_files yes)
  (dnp no)
  (property "Reference" "C12" (at 149.86 50.8 90) (show_name no) (do_not_autoplace no) (effects (font (size 1 1))))
  (property "Value" "100nF / 16V BST" (at 149.86 60.96 90) (show_name no) (do_not_autoplace no) (effects (font (size 1 1))))
  (property "Footprint" "Capacitor_SMD:C_0805_2012Metric" (at 149.86 55.88 90) (hide yes) (show_name no) (do_not_autoplace no) (effects (font (size 1 1))))
  (property "Datasheet" "" (at 149.86 55.88 90) (hide yes) (show_name no) (do_not_autoplace no) (effects (font (size 1 1))))
  (property "Description" "" (at 149.86 55.88 0) (show_name no) (do_not_autoplace no) (effects (font (size 1.27 1.27))))
  (pin "1")
  (pin "2"))
 (symbol
  (lib_id "Device:C")
  (at 203.2 86.36 0)
  (unit 1)
  (body_style 1)
  (exclude_from_sim no)
  (in_bom yes)
  (on_board yes)
  (in_pos_files yes)
  (dnp no)
  (property "Reference" "C4" (at 206.2 83.36 0) (show_name no) (do_not_autoplace no) (effects (font (size 1 1)) (justify left)))
  (property "Value" "22uF / 10V X7R" (at 206.2 88.36 0) (show_name no) (do_not_autoplace no) (effects (font (size 1 1)) (justify left)))
  (property "Footprint" "Capacitor_SMD:C_1210_3225Metric" (at 203.2 86.36 0) (hide yes) (show_name no) (do_not_autoplace no) (effects (font (size 1 1))))
  (property "Datasheet" "" (at 203.2 86.36 0) (hide yes) (show_name no) (do_not_autoplace no) (effects (font (size 1 1))))
  (property "Description" "" (at 203.2 86.36 0) (show_name no) (do_not_autoplace no) (effects (font (size 1.27 1.27))))
  (pin "1")
  (pin "2"))
 (symbol
  (lib_id "Device:R")
  (at 96.52 111.76 0)
  (unit 1)
  (body_style 1)
  (exclude_from_sim no)
  (in_bom yes)
  (on_board yes)
  (in_pos_files yes)
  (dnp no)
  (property "Reference" "R12" (at 99.52 108.76 0) (show_name no) (do_not_autoplace no) (effects (font (size 1 1)) (justify left)))
  (property "Value" "100k REF / COMP" (at 99.52 113.76 0) (show_name no) (do_not_autoplace no) (effects (font (size 1 1)) (justify left)))
  (property "Footprint" "Resistor_SMD:R_0805_2012Metric" (at 96.52 111.76 0) (hide yes) (show_name no) (do_not_autoplace no) (effects (font (size 1 1))))
  (property "Datasheet" "" (at 96.52 111.76 0) (hide yes) (show_name no) (do_not_autoplace no) (effects (font (size 1 1))))
  (property "Description" "" (at 96.52 111.76 0) (show_name no) (do_not_autoplace no) (effects (font (size 1.27 1.27))))
  (pin "1")
  (pin "2"))
 (symbol
  (lib_id "power:GND")
  (at 149.86 99.06 0)
  (unit 1)
  (body_style 1)
  (exclude_from_sim no)
  (in_bom no)
  (on_board yes)
  (in_pos_files yes)
  (dnp no)
  (property "Reference" "#PWR408" (at 152.86 96.06 0) (hide yes) (show_name no) (do_not_autoplace no) (effects (font (size 1 1)) (justify left)))
  (property "Value" "GND" (at 149.86 103.06 0) (show_name no) (do_not_autoplace no) (effects (font (size 1 1)) (justify left)))
  (property "Footprint" "" (at 149.86 99.06 0) (hide yes) (show_name no) (do_not_autoplace no) (effects (font (size 1 1))))
  (property "Datasheet" "" (at 149.86 99.06 0) (hide yes) (show_name no) (do_not_autoplace no) (effects (font (size 1 1))))
  (property "Description" "" (at 149.86 99.06 0) (show_name no) (do_not_autoplace no) (effects (font (size 1.27 1.27))))
  (pin "1"))
 (symbol
  (lib_id "Device:R")
  (at 76.2 63.5 0)
  (unit 1)
  (body_style 1)
  (exclude_from_sim no)
  (in_bom yes)
  (on_board yes)
  (in_pos_files yes)
  (dnp no)
  (property "Reference" "R14" (at 79.2 60.5 0) (show_name no) (do_not_autoplace no) (effects (font (size 1 1)) (justify left)))
  (property "Value" "100k 1%" (at 79.2 65.5 0) (show_name no) (do_not_autoplace no) (effects (font (size 1 1)) (justify left)))
  (property "Footprint" "Resistor_SMD:R_0805_2012Metric" (at 76.2 63.5 0) (hide yes) (show_name no) (do_not_autoplace no) (effects (font (size 1 1))))
  (property "Datasheet" "" (at 76.2 63.5 0) (hide yes) (show_name no) (do_not_autoplace no) (effects (font (size 1 1))))
  (property "Description" "" (at 76.2 63.5 0) (show_name no) (do_not_autoplace no) (effects (font (size 1.27 1.27))))
  (pin "1")
  (pin "2"))
 (symbol
  (lib_id "Device:R")
  (at 76.2 78.74 0)
  (unit 1)
  (body_style 1)
  (exclude_from_sim no)
  (in_bom yes)
  (on_board yes)
  (in_pos_files yes)
  (dnp no)
  (property "Reference" "R15" (at 79.2 75.74 0) (show_name no) (do_not_autoplace no) (effects (font (size 1 1)) (justify left)))
  (property "Value" "24.9k 1%" (at 79.2 80.74 0) (show_name no) (do_not_autoplace no) (effects (font (size 1 1)) (justify left)))
  (property "Footprint" "Resistor_SMD:R_0805_2012Metric" (at 76.2 78.74 0) (hide yes) (show_name no) (do_not_autoplace no) (effects (font (size 1 1))))
  (property "Datasheet" "" (at 76.2 78.74 0) (hide yes) (show_name no) (do_not_autoplace no) (effects (font (size 1 1))))
  (property "Description" "" (at 76.2 78.74 0) (show_name no) (do_not_autoplace no) (effects (font (size 1.27 1.27))))
  (pin "1")
  (pin "2"))
 (symbol
  (lib_id "power:GND")
  (at 96.52 135.89 0)
  (unit 1)
  (body_style 1)
  (exclude_from_sim no)
  (in_bom no)
  (on_board yes)
  (in_pos_files yes)
  (dnp no)
  (property "Reference" "#PWR404" (at 99.52 132.89 0) (hide yes) (show_name no) (do_not_autoplace no) (effects (font (size 1 1)) (justify left)))
  (property "Value" "GND" (at 96.52 139.89 0) (show_name no) (do_not_autoplace no) (effects (font (size 1 1)) (justify left)))
  (property "Footprint" "" (at 96.52 135.89 0) (hide yes) (show_name no) (do_not_autoplace no) (effects (font (size 1 1))))
  (property "Datasheet" "" (at 96.52 135.89 0) (hide yes) (show_name no) (do_not_autoplace no) (effects (font (size 1 1))))
  (property "Description" "" (at 96.52 135.89 0) (show_name no) (do_not_autoplace no) (effects (font (size 1.27 1.27))))
  (pin "1")))
